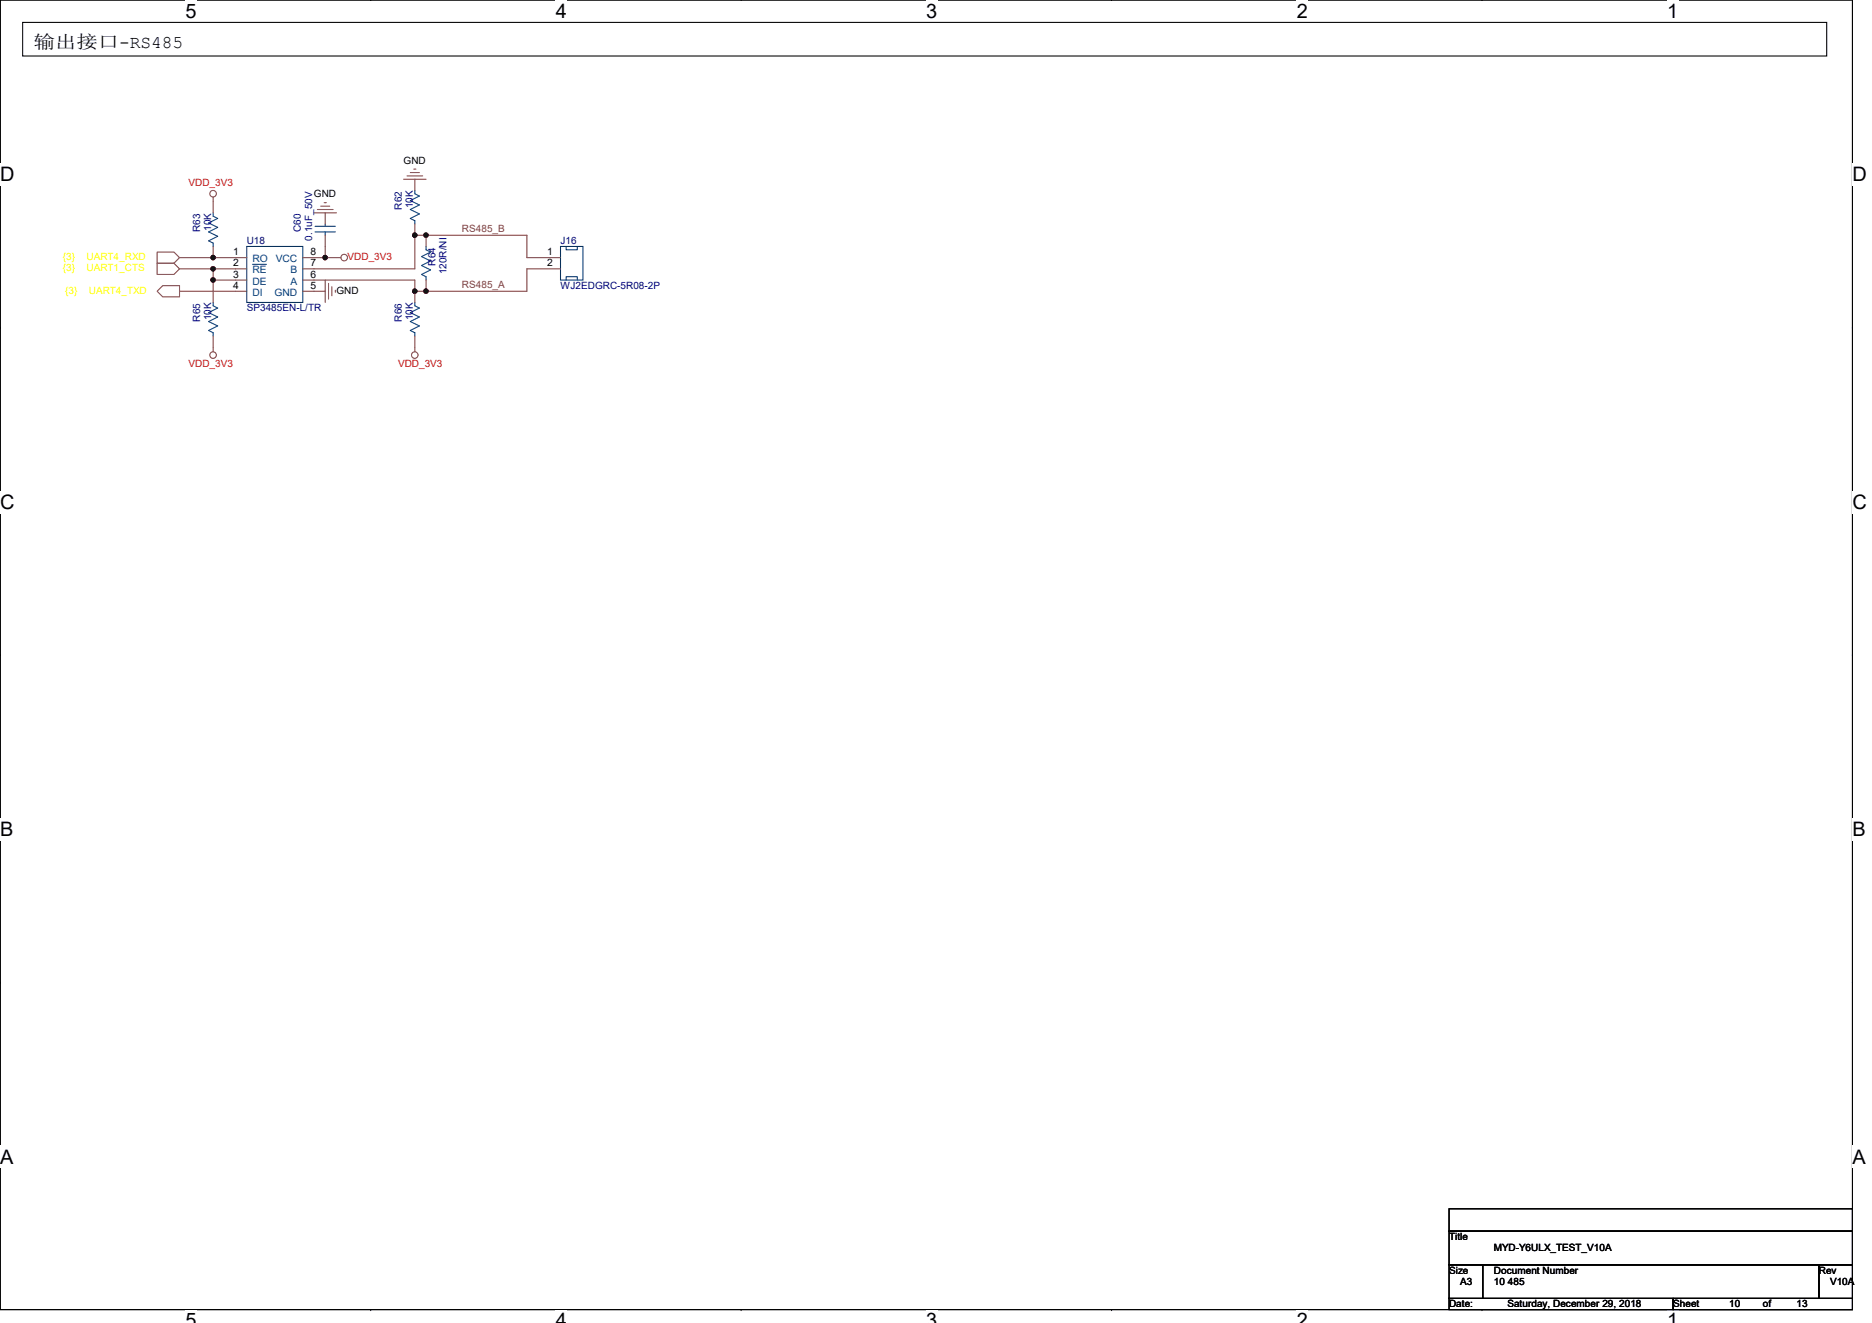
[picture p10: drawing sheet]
<svg xmlns="http://www.w3.org/2000/svg" width="297mm" height="210mm" viewBox="0 0 297 210" stroke-linecap="round" stroke-linejoin="round" font-family="sans-serif">
<path d="M0 0h293.9v207.9h-293.9z" fill="none" stroke="#000" stroke-width=".17"/>
<g fill="#fff">
<path d="M29.4 0h1.8v3.5h-1.8z"/>
<path d="M29.4 207.9h1.8v2h-1.8z"/>
</g>
<path d="M58.8 0h.1M58.8 207.9h.1" fill="none" stroke="#000" stroke-width=".17"/>
<g fill="#fff">
<path d="M88.2 0h1.8v3.5h-1.8z"/>
<path d="M88.2 207.9h1.8v2h-1.8z"/>
</g>
<path d="M117.6 0h.1M117.6 207.9h.1" fill="none" stroke="#000" stroke-width=".17"/>
<g fill="#fff">
<path d="M147 0h1.7v3.5h-1.7z"/>
<path d="M147 207.9h1.7v2h-1.7z"/>
</g>
<path d="M176.4 0h.1M176.4 207.9h.1" fill="none" stroke="#000" stroke-width=".17"/>
<g fill="#fff">
<path d="M205.8 0h1.7v3.5h-1.7z"/>
<path d="M205.8 207.9h1.7v2h-1.7z"/>
</g>
<path d="M235.2 0h.1M235.2 207.9h.1" fill="none" stroke="#000" stroke-width=".17"/>
<g fill="#fff">
<path d="M264.5 0h1.8v3.5h-1.8z"/>
<path d="M264.5 207.9h1.8v2h-1.8z"/>
<path d="M0 26h2.3v3.5h-2.3z"/>
<path d="M293.9 26h2.3v3.5h-2.3z"/>
<path d="M0 77.9h2.3v3.5h-2.3z"/>
<path d="M293.9 77.9h2.3v3.5h-2.3z"/>
</g>
<path d="M0 52h.1M293.9 52h.1" fill="none" stroke="#000" stroke-width=".17"/>
<g fill="#fff">
<path d="M0 129.9h2.1v3.5h-2.1z"/>
<path d="M293.9 129.9h2.1v3.5h-2.1z"/>
</g>
<path d="M0 103.9h.1M293.9 103.9h.1" fill="none" stroke="#000" stroke-width=".17"/>
<g fill="#fff">
<path d="M0 181.9h2.2v3.5h-2.2z"/>
<path d="M293.9 181.9h2.2v3.5h-2.2z"/>
</g>
<path d="M3.6 3.6h286.3v5.3h-286.3zM0 155.9h.1M293.9 155.9h.1M229.9 191.9h64v3.5h-64zM229.9 195.4h64v5.3h-64zM229.9 200.7h5.4v5.4h-5.4zM229.9 206.1h35.6v1.8h-35.6zM235.3 200.7h53.3v5.4h-53.3zM265.5 206.1h28.4v1.8h-28.4zM288.6 200.7h5.3v5.4h-5.3z" fill="none" stroke="#000" stroke-width=".17"/>
<g fill="none" stroke="#804040" stroke-width=".17">
<path d="M33.8 31.3v2.5M33.8 39.1v1.8h5.4M33.8 33.8h.1M33.8 39.1h.1M49.8 33.8h3.6M50.4 33.3h2.4M50.9 32.7h1.4M51.4 32.2h.4M51.6 33.8v1.8M51.6 37.3v3.6M64 28.4h3.6M64.6 27.9h2.5"/>
<path d="M65.1 27.4h1.4M65.7 26.8h.3M65.8 37.3h1.8M65.8 37.3v5.4h-17.8M65.8 30.2h.1M65.8 35.6h.1M65.8 28.4v1.8M65.8 35.6v1.7M67.6 37.3h16v3.6h5.3M67.6 39.1h.1M67.6 37.3v1.8M24.9 40h2.7l.9 .9-.9 .9h-2.7z"/>
<path d="M24.9 41.8h2.7l.9 .9-.9 .9h-2.7zM25.8 45.3h2.7v1.8h-2.7l-.9-.9zM28.5 42.7h5.3M28.5 46.2h10.7M28.5 40.9h5.3M33.8 42.7h5.4M33.8 53.3v2.5M33.8 48h.1M33.8 53.3h.1M33.8 42.7v1.7M33.8 44.4v3.6M33.8 44.4h5.4"/>
<path d="M48 46.2h3.6M48 44.4h17.8v1.8M48 40.9h3.6M51.6 40.9h2.5M51.6 44.5v3.5M52.1 45v2.5M52.7 45.5v1.4M53.2 46.1v.3M65.8 46.2h1.8M65.8 53.3v2.5M65.8 48h.1M65.8 53.3h.1"/>
<path d="M65.8 46.2v1.8M67.6 44.4h.1M67.6 44.4v1.8M88.9 42.7h-5.3v3.5h-16"/>
<circle cx="33.8" cy="30.7" r=".52"/>
<circle cx="33.8" cy="56.4" r=".52"/>
<circle cx="54.6" cy="40.9" r=".52"/>
<circle cx="65.8" cy="56.4" r=".52"/>
</g>
<g fill="none" stroke="#003c77" stroke-width=".17">
<path d="M33.8 33.8v.5l.7 .4-1.4 .7 1.4 .7-1.4 .7 1.4 .7-1.4 .7 .7 .4v.5M39.2 39.1h8.8v8.9h-8.8zM50 36.8h3.2M50 35.9h3.2M51.6 35.6v.3M51.6 36.8v.5M65.8 30.2v.6l.7 .3-1.4 .7 1.4 .7-1.4 .8 1.4 .7-1.4 .7 .7 .3v.6M67.6 39.1v.5l.7 .4-1.4 .7 1.4 .7-1.4 .7 1.4 .7-1.4 .8 .7 .3v.5M88.9 39.1h3.6v5.3h-3.6zM89.8 39.1v.5h1.8v-.5M33.8 48v.5l.7 .4-1.4 .7 1.4 .7-1.4 .7 1.4 .7-1.4 .8 .7 .3v.5M65.8 48v.5l.7 .4-1.4 .7 1.4 .7-1.4 .7 1.4 .7-1.4 .8 .7 .3v.5"/>
<path d="M89.8 44.4v-.5h1.8v.5"/>
</g>
<path d="M40 42h2.3" fill="none" stroke="#004080" stroke-width=".16"/>
<g fill="#400000" stroke="#400000" stroke-width=".17">
<circle cx="65.8" cy="37.3" r=".35"/>
<circle cx="51.6" cy="40.9" r=".35"/>
<circle cx="33.8" cy="42.7" r=".35"/>
<circle cx="33.8" cy="44.4" r=".35"/>
<circle cx="65.8" cy="46.2" r=".35"/>
<circle cx="67.6" cy="46.2" r=".35"/>
<circle cx="67.6" cy="37.3" r=".35"/>
<circle cx="33.8" cy="40.9" r=".35"/>
</g>
<g font-size="3.2">
<text x="29.4" y="2.8">5</text>
<text x="88.2" y="2.8">4</text>
<text x="147" y="2.8">3</text>
<text x="205.8" y="2.8">2</text>
<text x="264.5" y="2.8">1</text>
<text x="0" y="28.8">D</text>
<text x="293.9" y="28.8">D</text>
<text x="0" y="80.8">C</text>
<text x="293.9" y="80.8">C</text>
<text x="0" y="132.7">B</text>
<text x="293.9" y="132.7">B</text>
<text x="0" y="184.7">A</text>
<text x="293.9" y="184.7">A</text>
<text x="29.4" y="210.7">5</text>
<text x="88.2" y="210.7">4</text>
<text x="147" y="210.7">3</text>
<text x="205.8" y="210.7">2</text>
<text x="264.5" y="210.7">1</text>
</g>
<text font-size="2.8" x="5.4" y="7.6">输出接口-RS485</text>
<g font-size="1.6" fill="#f00">
<text x="29.9" y="29.5">VDD_3V3</text>
<text x="55.2" y="41.3">VDD_3V3</text>
<text x="29.9" y="58.3">VDD_3V3</text>
<text x="63.2" y="58.3">VDD_3V3</text>
</g>
<g font-size="1.6">
<text x="64" y="26">GND</text>
<text x="49.8" y="31.3">GND</text>
<text x="37" y="40.5">1</text>
<text x="49.3" y="40.5">8</text>
<text x="86.8" y="40.5">1</text>
<text x="37" y="42.3">2</text>
<text x="37" y="44.1">3</text>
<text x="37" y="45.8">4</text>
<text x="49.3" y="45.8">5</text>
<text x="49.3" y="44.1">6</text>
<text x="49.3" y="42.3">7</text>
<text x="53.4" y="46.6">GND</text>
<text x="86.8" y="42.3">2</text>
<text x="229.9" y="196.8">Title</text>
<text x="229.9" y="202.2">Size</text>
<text x="231.7" y="203.9">A3</text>
<text x="237" y="203.9">10 485</text>
<text x="237" y="198.6">MYD-Y6ULX_TEST_V10A</text>
<text x="237" y="202.2">Document Number</text>
<text x="288.6" y="202.2">Rev</text>
<text x="290.4" y="203.9">V10A</text>
<text x="229.9" y="207.5">Date:</text>
<text x="239.2" y="207.5">Saturday, December 29, 2018</text>
<text x="265.5" y="207.5">Sheet</text>
<text x="274.4" y="207.5">10</text>
<text x="279.7" y="207.5">of</text>
<text x="285" y="207.5">13</text>
</g>
<g font-size="1.6" fill="#000080">
<text x="63.8" y="33.3" transform="rotate(-90 63.8 33.3)">R62</text>
<text x="65.5" y="33.1" transform="rotate(-90 65.5 33.1)">10K</text>
<text x="31.7" y="36.8" transform="rotate(-90 31.7 36.8)">R63</text>
<text x="33.5" y="36.6" transform="rotate(-90 33.5 36.6)">10K</text>
<text x="39.2" y="38.8">U18</text>
<text x="47.7" y="36.8" transform="rotate(-90 47.7 36.8)">C60</text>
<text x="49.5" y="38.2" transform="rotate(-90 49.5 38.2)">0.1uF_50V</text>
<text x="88.9" y="38.8">J16</text>
<text x="69.1" y="42.1" transform="rotate(-90 69.1 42.1)">R64</text>
<text x="70.9" y="43.6" transform="rotate(-90 70.9 43.6)">120R/NI</text>
<text x="88.9" y="45.9">WJ2EDGRC-5R08-2P</text>
<text x="31.7" y="51" transform="rotate(-90 31.7 51)">R65</text>
<text x="33.5" y="50.8" transform="rotate(-90 33.5 50.8)">10K</text>
<text x="39.2" y="49.4">SP3485EN-L/TR</text>
<text x="63.8" y="51" transform="rotate(-90 63.8 51)">R66</text>
<text x="65.5" y="50.8" transform="rotate(-90 65.5 50.8)">10K</text>
</g>
<g font-size="1.6" fill="#ff0">
<text x="10" y="41.3">{3}</text>
<text x="13.7" y="41.3">UART4_RXD</text>
<text x="10" y="43">{3}</text>
<text x="10.3" y="46.6">{3}</text>
<text x="13.7" y="43">UART1_CTS</text>
<text x="14.1" y="46.6">UART4_TXD</text>
</g>
<g font-size="1.6" fill="#004080">
<text x="40" y="41.6">RO</text>
<text x="43.7" y="41.6">VCC</text>
<text x="40" y="43.4">RE</text>
<text x="40" y="45.2">DE</text>
<text x="40" y="46.9">DI</text>
<text x="43.6" y="46.9">GND</text>
<text x="46.1" y="45.2">A</text>
<text x="46.1" y="43.4">B</text>
</g>
<g font-size="1.6" fill="#804040">
<text x="73.3" y="36.9">RS485_B</text>
<text x="73.3" y="45.8">RS485_A</text>
</g>
</svg>
